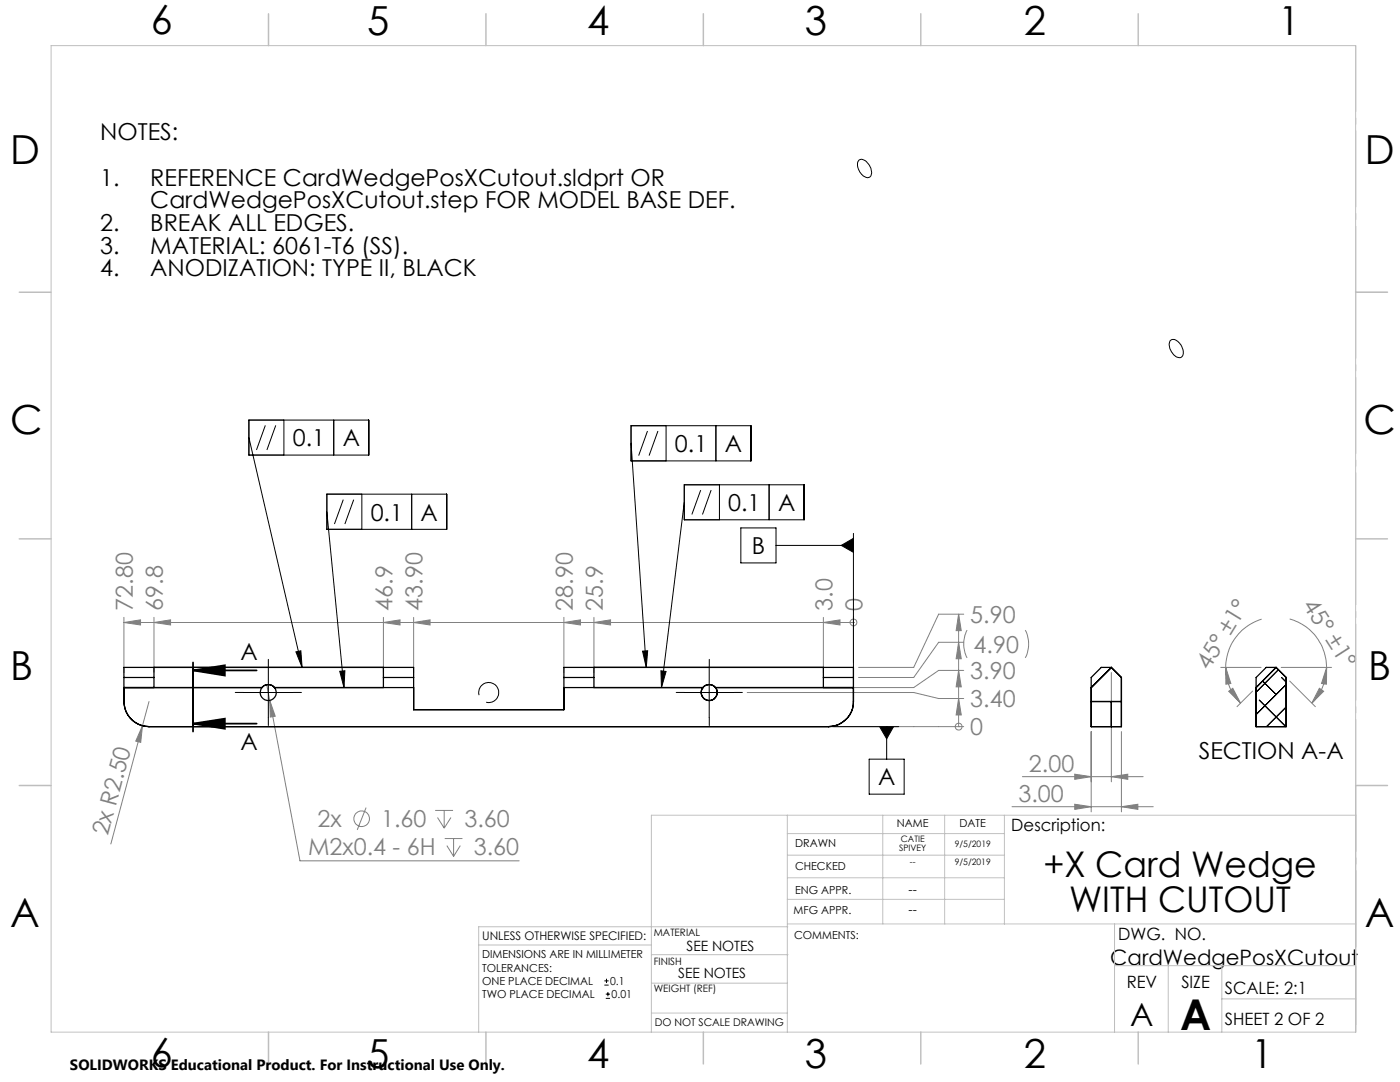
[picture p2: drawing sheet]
<svg xmlns="http://www.w3.org/2000/svg" width="279mm" height="216mm" viewBox="0 0 279 216" stroke-linecap="round" stroke-linejoin="round" font-family="sans-serif">
<g fill="none" stroke="#808080" stroke-width=".2">
<path d="M24.7 124.2l3.3-.5v1zM24.7 124.2h145.6M24.7 123.2v11M29.7 140l-1.3 4.8M30.7 124.2l3.3-.5v1zM30.7 123.2v11M53.2 136.6l6.7 35.2h43.7M53.8 139.8l1.1 3.1-1 .2zM76.5 124.2l3.3-.5v1zM76.5 123.2v11M82.5 124.2l3.3-.5v1zM82.5 123.2v11"/>
<path d="M112.5 124.2l3.4-.5v1zM112.5 123.2v11M118.5 124.2l3.3-.5v1zM118.5 123.2v11M149.1 138.2h33.3l4.9 1.2h5M164.3 124.2l3.3-.5v1zM164.3 123.2v11M170.3 124.2h.1M170.3 123.2v9M191.3 122.6v22.4M191.3 133.8l.5 3.3h-1zM191.3 128.2l.5 3.2h-1z"/>
<path d="M191.3 122.6l.5 3.2h-1zM191.3 139.4l.5 3.3h-1zM192.3 133.8h-5l-4.9 3.4h-17.1M192.3 128.2h-5l-4.9 7h-11.1M192.3 122.6h-5l-4.9 10.6h-11.1M193 125.7a6.1 6.1 0 0 0 0 5.6M204.6 125.7a6.1 6.1 0 0 1 0 5.6M221.8 134.2v21.8M243.6 133.2h8.1M244.6 133.2l1 3.2-.9 .1zM244.6 133.2a9.9 9.9 0 0 0 3 7.1M245.2 137.9l.8-.6 1.6 3z"/>
<path d="M250 137.9l-3.1 3.1M251.8 123.5a10.1 10.1 0 0 0-7.2 9.7M255.7 133.2h10M257.4 123.5a10 10 0 0 1 7.4 9.7M257.4 135.9l5.1 5.1M263.3 137.3l.9 .6-2.4 2.4zM264.8 133.2l-.1 3.3-1-.1zM264.8 133.2a10.3 10.3 0 0 1-3 7.1M28.4 144.8l-.3 3.3-1-.2zM28.4 144.8l-6.3 23.6M166.3 145h26M191.3 145h.1"/>
<path d="M204 155h24.1M214.5 154.5l3.3 .5-3.3 .5zM217.8 146v16M221.8 155l3.3-.5v1zM223.8 146v16M73.1 161.1l-1.8 4.5M86.9 161.7h3.5M87.3 163.1l1.4 2.1M88.7 161.7v3.5M88.8 167.3h3.5M89.2 168.7l1.3 2.2M90 163.1l-1.3 2.1"/>
<path d="M90.5 167.3v3.6M91.9 168.7l-1.4 2.2M202 161h28.2M214.5 160.5l3.3 .5-3.3 .5zM223.8 161l3.3-.5v1z"/>
<circle cx="170.3" cy="124.2" r=".68"/>
<circle cx="191.3" cy="145" r=".68"/>
<circle cx="72.2" cy="163.4" r="1.55"/>
</g>
<g fill="none" stroke="#000" stroke-width=".2">
<path d="M171.4 32a1.59 1.59 0 0 1 2.1 .9 1.76 1.76 0 0 1 0 2.5 2.09 2.09 0 0 1-2.2-1.8l-.2-1zM233.5 68l.1-.1a1.55 1.55 0 0 1 2.1 .9 1.91 1.91 0 0 1 0 2.5 2.35 2.35 0 0 1-2.3-2.3zM49.7 83.8h23.9v7h-23.9zM49.7 87.3l10.6 45.9M53 84.9l-1.8 4.9M55 84.9l-1.7 4.9M56.7 83.8v7M65.2 98.6h23.9v7h-23.9zM66.6 83.8v7M68.5 99.7l-1.8 4.9M70.6 99.7l-1.8 4.9M72.2 98.6v7"/>
<path d="M82.2 98.6v7M125.9 84.9h24v7.1h-24zM125.9 88.4l3.1 44.8M129.2 86l-1.7 4.9M131.3 86l-1.8 4.9M132.9 84.9v7.1M136.6 96.7h23.9v7h-23.9zM139.8 97.8l-1.7 4.9M141.9 97.8l-1.7 4.9M142.9 84.9v7.1M143.6 96.7v7M153.5 96.7v7"/>
<path d="M65.2 102.1l3.5 35.1M136.6 100.2l-4.6 37M147.8 105.3h7.1v7h-7.1zM154.9 108.8h15.4M167.9 108.8l2.4-1.4v2.8zM170.3 106.4v30.8M48.5 138.2h10M53.6 133.2v10M59.1 130.1l.9-.2 .3 3.3zM67.8 133.9l1-.1-.1 3.4zM95.6 138.7a2 2 0 0 1 1.8-2.5 2 2 0 0 1 2.1 2.2 2 2 0 0 1-2.5 1.7M128.2 129.9h1.1l-.3 3.3z"/>
<path d="M131.9 133.8l1 .2-.9 3.2zM136.5 138.2h10M141.5 133.2v10M165.3 145h14.1M173.5 151.5h6.9v7h-6.9zM175.5 145h2.8l-1.3 2.4zM177 145v6.5M120.6 196.6h.9M120.6 195.7h.9M120.9 199.2h.8M120.9 198.4h.8M121 195.3v.8"/>
<path d="M121.3 197.9v.9"/>
</g>
<path d="M38.5 133.8h12.7M38.5 132.2v13.8M38.5 133.8l6.4-1v2zM38.5 144.4h12.7M38.5 144.4l6.4-1v2z" fill="none" stroke="#000" stroke-width=".35"/>
<path d="M270.6 9.1v49.2M270.6 58.3v49.2M270.6 107.5v49.2M270.6 156.7v49.2" fill="none" stroke="#c0c0c0" stroke-width=".2" stroke-dasharray="15.2 1.3 1.3 1.3" stroke-dashoffset="2.1"/>
<g fill="none" stroke="#c0c0c0" stroke-width=".2">
<path d="M10.2 9.1h260.3v196.9h-260.3zM270.5 58.3h6.4M270.5 156.7h6.4M157.1 162.7v43.3M157.1 175.2h43.3M157.1 170.6h43.3M157.1 166.3h43.3M157.1 179.5h43.3M176.2 162.7v21.7M188.5 162.7v21.7M200.4 162.7v21.7M270.6 162.7h-140.6v43.3"/>
<path d="M95.5 188.6h34.5M130 196.2h27.1M130 190.5h27.3M157.1 184.4h113.4M157.2 184.9h-61.7v21.1M222.4 184.4v21.6M222.4 192.7h48.1M233.2 192.7v13.3M243.8 199.3h26.7M243.8 192.7v13.3M130 202.1h27.1"/>
</g>
<g fill="none" stroke="#c0c0c0" stroke-width=".3">
<path d="M53.6 2.8v6.3M97 2.8v6.3M140.4 2.8v6.3M183.8 2.8v6.3M227.2 2.8v6.3M3.8 58.3h6.4M270.5 58.3h6.4M3.8 107.5h6.4M270.5 107.5h6.4M3.8 156.7h6.4M270.5 156.7h6.4M53.6 206v6.3"/>
<path d="M97 206v6.3M140.4 206v6.3M183.8 206v6.3M227.2 206v6.3"/>
</g>
<path d="M48.6 138.2h-1.6M53.6 133.2v-1.6M58.6 138.2h1.6M136.6 138.2h-1.6M141.6 133.2v-1.6M146.6 138.2h1.6M53.6 143.2v1.6M141.6 143.2v1.6" fill="none" stroke="#000" stroke-width=".2" stroke-dasharray="15.2 1.3 1.3 1.3"/>
<path d="M38.5 133.8l6.4-1v2zM38.5 144.4l6.4-1v2z" fill="#000"/>
<g fill="#808080">
<path d="M53.8 139.8l1.1 3.1-1 .2z"/>
<path d="M28.4 144.8l-.3 3.3-1-.2z"/>
<path d="M191.3 133.8l.5 3.3h-1zM191.3 128.2l.5 3.2h-1zM191.3 122.6l.5 3.2h-1zM191.3 139.4l.5 3.3h-1z"/>
<path d="M164.3 124.2l3.3-.5v1zM118.5 124.2l3.3-.5v1zM112.5 124.2l3.4-.5v1zM82.5 124.2l3.3-.5v1zM76.5 124.2l3.3-.5v1zM30.7 124.2l3.3-.5v1zM24.7 124.2l3.3-.5v1z"/>
<path d="M263.3 137.3l.9 .6-2.4 2.4zM264.8 133.2l-.1 3.3-1-.1z"/>
<path d="M214.5 160.5l3.3 .5-3.3 .5zM223.8 161l3.3-.5v1zM214.5 154.5l3.3 .5-3.3 .5zM221.8 155l3.3-.5v1z"/>
<path d="M244.6 133.2l1 3.2-.9 .1zM245.2 137.9l.8-.6 1.6 3z"/>
</g>
<path d="M59.1 130.1l.9-.2 .3 3.3zM67.8 133.9l1-.1-.1 3.4zM128.2 129.9h1.1l-.3 3.3zM131.9 133.8l1 .2-.9 3.2zM175.5 145l1.5 2.4 1.3-2.4zM167.9 108.8l2.4 1.4v-2.8z" fill="#000"/>
<g fill="none" stroke="#000" stroke-width=".25">
<path d="M24.7 133.2h57.8v8.4h30v-8.4h57.8v6.8a5 5 0 0 1-5 5h-135.6a5 5 0 0 1-5-5zM24.7 137.2h27.6M24.7 135.2h6M30.7 133.2v4M52.3 137.2a1.61 1.61 0 0 1 2.5 0M52.3 137.2a1.6 1.6 0 0 0 .1 2.2 1.6 1.6 0 0 0 2.2 0 1.6 1.6 0 0 0 .2-2.2M54.8 137.2h27.7M76.5 133.2v4M76.5 135.2h6M112.5 137.2h27.8M112.5 135.2h6M118.5 133.2v4"/>
<path d="M140.3 137.2a1.59 1.59 0 0 0 .2 2.2 1.59 1.59 0 0 0 2.1 0 1.59 1.59 0 0 0 .2-2.2M140.3 137.2a1.57 1.57 0 0 1 2.5 0M142.8 137.2h27.5M164.3 135.2h6M164.3 133.2v4M217.8 140v5h6v-5M217.8 140h6M221.8 140v5M221.8 133.2h-2l-2 2v4.8M221.8 133.2l-4 4M221.8 133.2l2 2v4.8M250.7 135.2l2-2h2l2 2v9.8h-6z"/>
<path d="M254.7 133.2l-4 4"/>
</g>
<path d="M251.3 139.7l5.3 5.3M252 135.9l2.7 2.7M255.1 133.6l-4.4 4.5M255.8 135.2l.9 .9M256.7 136.6l-6 6M256.7 141.1l-3.9 3.9" fill="none" stroke="#000" stroke-width=".2"/>
<text font-size="8.5" x="235.5" y="205.4">A</text>
<g font-size="8">
<text x="30.1" y="6.8">6</text>
<text x="73.3" y="6.9">5</text>
<text x="117.2" y="6.9">4</text>
<text x="160.6" y="6.9">3</text>
<text x="204.3" y="6.9">2</text>
<text x="255.1" y="6.9">1</text>
<text x="2.1" y="32.7">D</text>
<text x="272.4" y="32.7">D</text>
<text x="2.1" y="86.5">C</text>
<text x="272.1" y="86.5">C</text>
<text x="2.1" y="135.6">B</text>
<text x="273.1" y="135.6">B</text>
<text x="2.1" y="185.1">A</text>
<text x="272.4" y="185.1">A</text>
<text x="30.1" y="213">6</text>
<text x="73.3" y="213.1">5</text>
<text x="117.2" y="213.1">4</text>
<text x="160.6" y="213.1">3</text>
<text x="204.3" y="213.1">2</text>
<text x="249.7" y="213.1">1</text>
</g>
<g font-size="7.1">
<text x="208.3" y="174.9">+X Card Wedge</text>
<text x="213.4" y="182">WITH CUTOUT</text>
</g>
<text font-size="6.3" x="225.6" y="204.6">A</text>
<g font-size="4.7">
<text x="20" y="28">NOTES:</text>
<text x="20" y="37">1.</text>
<text x="30" y="37">REFERENCE CardWedgePosXCutout.sldprt OR</text>
<text x="30" y="41.6">CardWedgePosXCutout.step FOR MODEL BASE DEF.</text>
<text x="20" y="46.1">2.</text>
<text x="30" y="46.1">BREAK ALL EDGES.</text>
<text x="20" y="50.6">3.</text>
<text x="30" y="50.6">MATERIAL: 6061-T6 (SS).</text>
<text x="20" y="55.1">4.</text>
<text x="30" y="55.1">ANODIZATION: TYPE II, BLACK</text>
<text x="58.4" y="89.1">0.1</text>
<text x="68.4" y="89.1">A</text>
<text x="134.7" y="90.2">0.1</text>
<text x="144.7" y="90.2">A</text>
<text x="145.3" y="102">0.1</text>
<text x="155.3" y="102">A</text>
<text x="74" y="103.9">0.1</text>
<text x="83.9" y="103.9">A</text>
<text x="150" y="110.6">B</text>
<text x="48" y="131.6">A</text>
<text x="48" y="149.7">A</text>
<text x="239.2" y="151.4">SECTION A-A</text>
<text x="175.2" y="156.7">A</text>
</g>
<g font-size="4.7" fill="#808080">
<text x="26.5" y="121.9" transform="rotate(-90 26.5 121.9)">72.80</text>
<text x="32.5" y="121.9" transform="rotate(-90 32.5 121.9)">69.8</text>
<text x="78.3" y="121.9" transform="rotate(-90 78.3 121.9)">46.9</text>
<text x="84.3" y="121.9" transform="rotate(-90 84.3 121.9)">43.90</text>
<text x="114.3" y="121.9" transform="rotate(-90 114.3 121.9)">28.90</text>
<text x="120.3" y="121.9" transform="rotate(-90 120.3 121.9)">25.9</text>
<text x="166.1" y="121.9" transform="rotate(-90 166.1 121.9)">3.0</text>
<text x="172.1" y="121.9" transform="rotate(-90 172.1 121.9)">0</text>
<text x="193.6" y="124.3">5.90</text>
<text x="259.9" y="120.7" transform="rotate(57 259.9 120.7)">45° ±1°</text>
<text x="194.3" y="130.3">4.90</text>
<text x="193.6" y="135.5">3.90</text>
<text x="241.2" y="133.9" transform="rotate(-58 241.2 133.9)">45° ±1°</text>
<text x="193.6" y="141.1">3.40</text>
<text x="193.6" y="146.7">0</text>
<text x="205.4" y="154">2.00</text>
<text x="203.3" y="160">3.00</text>
<text x="21.5" y="166.9" transform="rotate(-75 21.5 166.9)">2x R2.50</text>
<text x="63.4" y="165.1">2x</text>
<text x="76.1" y="165.1">1.60</text>
<text x="92.7" y="165.1">3.60</text>
<text x="61.5" y="170.7">M2x0.4 - 6H</text>
<text x="94.6" y="170.7">3.60</text>
</g>
<text font-size="4.2" x="221.6" y="192.5">CardWedgePosXCutout</text>
<g font-size="3.4">
<text x="201.8" y="165.9">Description:</text>
<text x="223.2" y="187.6">DWG. NO.</text>
<text x="224.9" y="197.2">REV</text>
<text x="235.8" y="197.2">SIZE</text>
<text x="244.4" y="198.4">SCALE: 2:1</text>
<text x="244.4" y="204.6">SHEET 2 OF 2</text>
</g>
<text font-size="3" x="14" y="213.5">SOLIDWORKS Educational Product. For Instructional Use Only.</text>
<g font-size="2.8">
<text x="137" y="189.7">SEE NOTES</text>
<text x="135.3" y="195.1">SEE NOTES</text>
</g>
<g font-size="2.5">
<text x="181.3" y="178.3">--</text>
<text x="181.3" y="182.3">--</text>
</g>
<text font-size="2.4" x="96.2" y="187.5">UNLESS OTHERWISE SPECIFIED:</text>
<g font-size="2.2">
<text x="179" y="165.1">NAME</text>
<text x="191.5" y="165.1">DATE</text>
<text x="158.7" y="169">DRAWN</text>
<text x="158.7" y="173.5">CHECKED</text>
<text x="158.7" y="178.3">ENG APPR.</text>
<text x="158.4" y="182.4">MFG APPR.</text>
<text x="96.2" y="191.2">DIMENSIONS ARE IN MILLIMETER</text>
<text x="158.5" y="187.4">COMMENTS:</text>
<text x="96.2" y="193.9">TOLERANCES:</text>
<text x="96.2" y="196.5">ONE PLACE DECIMAL</text>
<text x="121.8" y="196.5">0.1</text>
<text x="96.2" y="199.2">TWO PLACE DECIMAL</text>
<text x="122.1" y="199.2">0.01</text>
</g>
<text font-size="2.1" x="130.7" y="204.6">DO NOT SCALE DRAWING</text>
<g font-size="2">
<text x="130.5" y="186.8">MATERIAL</text>
<text x="130.5" y="192.5">FINISH</text>
<text x="130.5" y="198">WEIGHT (REF)</text>
</g>
<g font-size="1.8">
<text x="179.8" y="168">CATIE</text>
<text x="179.5" y="169.7">SPIVEY</text>
<text x="181.6" y="172.6">--</text>
<text x="190.5" y="172.6">9/5/2019</text>
<text x="190.5" y="169">9/5/2019</text>
</g>
</svg>
